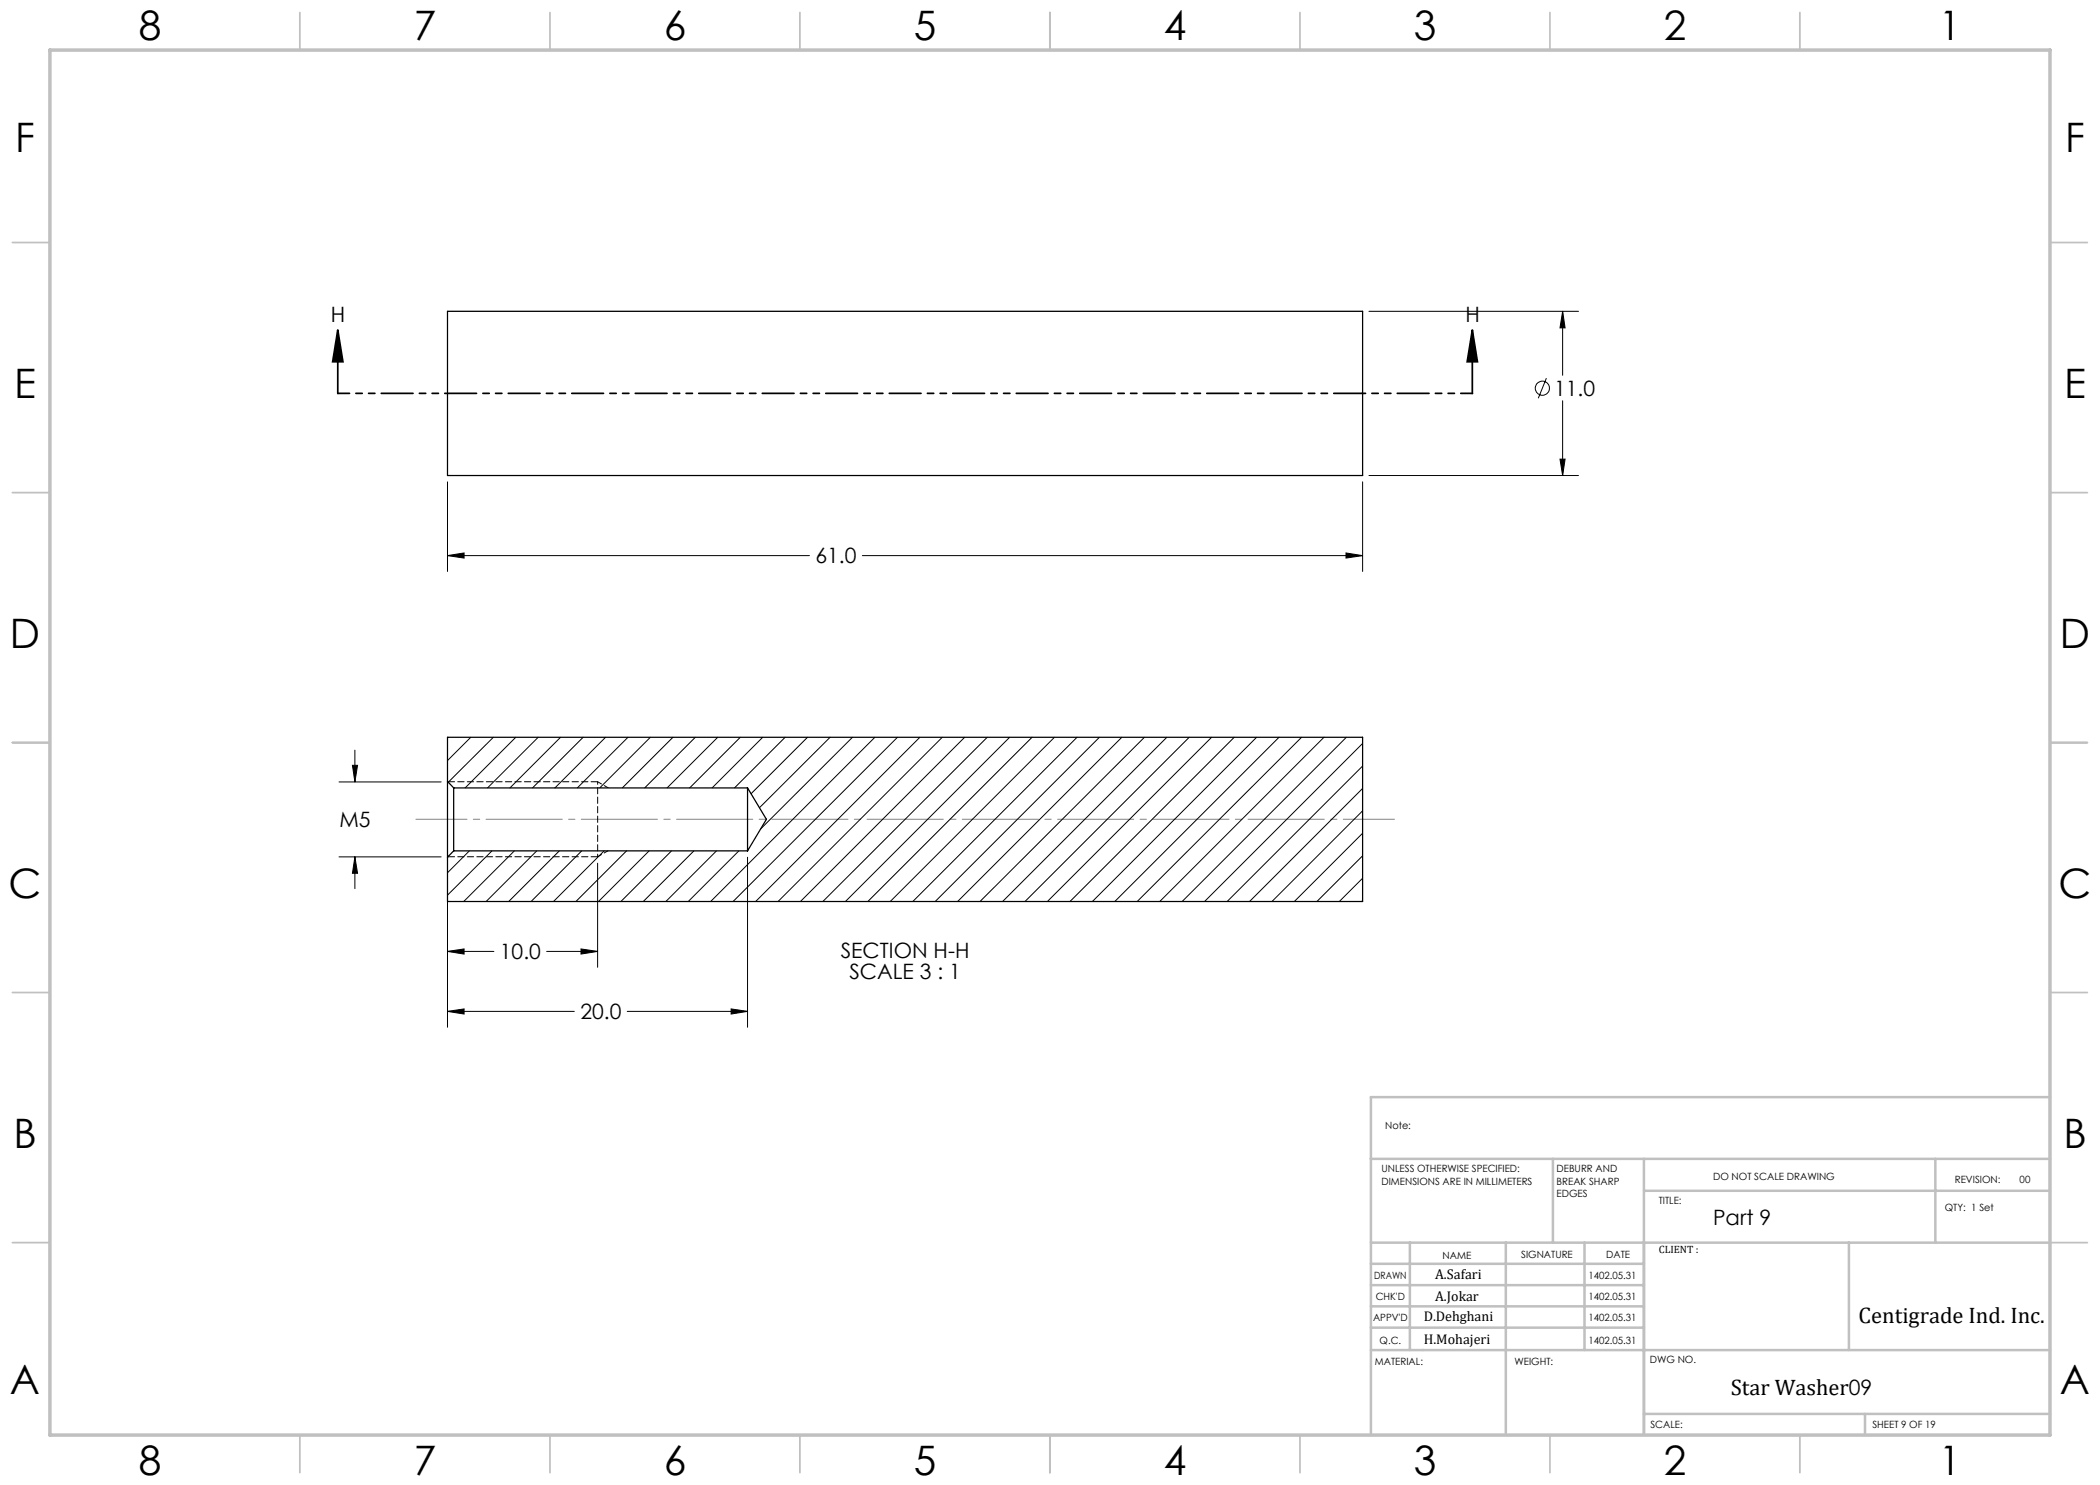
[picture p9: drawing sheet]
<svg xmlns="http://www.w3.org/2000/svg" width="420mm" height="297mm" viewBox="0 0 420 297" stroke-linecap="round" stroke-linejoin="round" font-family="sans-serif">
<g fill="none" stroke="#000" stroke-width=".2">
<path d="M273.8 62.3h41.9M309.3 75.6l-1.6 4.1M312.5 62.3l.5 3.3h-1zM312.5 62.3v12.8M89.5 96.4v17.9M272.5 96.4v17.9M273.8 95.1h41.9M312 91.8h1l-.5 3.3zM312.5 80.1v15M89.5 111.1l3.3-.5v1zM89.5 111.1h72.4M172.5 111.1h100"/>
<path d="M269.2 110.6l3.3 .5-3.3 .5zM67.8 156.4h20.4M70.5 153.1h1l-.5 3.3zM71 150v6.4M89.7 147.5l-.2 .1M94.2 147.5l-4.7 4.6M98.7 147.5l-9.1 9M103.2 147.5l-10.2 10.1M107.6 147.5l-10.1 10.1M112.1 147.5l-10.1 10.1M116.6 147.5l-10.1 10.1M121.1 147.5l-10.1 10.1"/>
<path d="M125.6 147.5l-10.1 10.1M130.1 147.5l-10.2 10.1M134.6 147.5l-10.1 10.1M139.1 147.5l-10.2 10.1M143.5 147.5l-10.1 10.1M148.1 147.5l-10.2 10.1M152.5 147.5l-10.1 10.1M157 147.5l-10.1 10.1M161.5 147.5l-11.3 11.2M166 147.5l-14.1 14M170.5 147.5l-18.4 18.3M175 147.5l-32.9 32.8"/>
<path d="M179.5 147.5l-32.9 32.8M184 147.5l-32.9 32.8M188.5 147.5l-32.9 32.8M192.9 147.5l-32.8 32.8M197.4 147.5l-32.8 32.8M201.9 147.5l-32.8 32.8M206.4 147.5l-32.8 32.8M210.9 147.5l-32.9 32.8M215.4 147.5l-32.8 32.8M219.9 147.5l-32.9 32.8M224.4 147.5l-32.9 32.8M228.9 147.5l-32.9 32.8"/>
<path d="M233.4 147.5l-32.9 32.8M237.8 147.5l-32.8 32.8M242.3 147.5l-32.8 32.8M246.8 147.5l-32.8 32.8M251.3 147.5l-32.8 32.8M255.8 147.5l-32.8 32.8M260.3 147.5l-32.9 32.8M264.8 147.5l-32.8 32.8M269.3 147.5l-32.9 32.8M272.5 148.7l-31.6 31.6M272.5 153.2l-27.1 27.1M272.5 157.7l-22.6 22.6"/>
<path d="M67.8 171.4h20.4M71 171.4l.5 3.3h-1zM71 171.4v6.3M89.5 172.7v32.8M93.9 170.2l-4.4 4.4M98.4 170.2l-8.9 8.8M102.9 170.2l-10.2 10.1M107.4 170.2l-10.2 10.1M111.9 170.2l-10.2 10.1M116.3 170.2l-10.1 10.1M119.5 172.6v20.9M120.8 170.2l-10.1 10.1"/>
<path d="M125.3 170.2l-10.1 10.1M129.8 170.2l-10.1 10.1M134.3 170.2l-10.1 10.1M138.8 170.2l-10.1 10.1M143.3 170.2l-10.1 10.1M147.8 170.2l-10.1 10.1M149.5 171.4v34.1M272.5 162.2l-18.1 18.1M272.5 166.6l-13.6 13.7M272.5 171.2l-9.1 9.1M272.5 175.6l-4.6 4.7M89.5 190.3l3.3-.5v1z"/>
<path d="M89.5 190.3h9.3M109.3 190.3h10.2M116.2 189.8l3.3 .5-3.3 .5zM272.5 180.1l-.2 .2M89.5 202.3l3.3-.5v1zM89.5 202.3h25.4M125.4 202.3h24.1M146.2 201.8l3.3 .5-3.3 .5z"/>
<circle cx="308.5" cy="77.7" r="1.41"/>
</g>
<path d="M67.6 66l1 6.4h-2.1zM67.6 66v12.7M294.5 66l1 6.4h-2.1zM294.5 66v12.7" fill="none" stroke="#000" stroke-width=".35"/>
<path d="M294.5 78.7h-226.9" fill="none" stroke="#000" stroke-width=".35" stroke-dasharray="6.3 1.3 1.3 1.3 1.3 1.3" stroke-dashoffset="4"/>
<path d="M83.2 163.9h195.7" fill="none" stroke="#808080" stroke-width=".2" stroke-dasharray="15.2 1.3 1.3 1.3" stroke-dashoffset="5"/>
<g fill="none" stroke="#c0c0c0" stroke-width=".35">
<path d="M60 2.5v7.5M110 2.5v7.5M160 2.5v7.5M210 2.5v7.5M260 2.5v7.5M310 2.5v7.5M360 2.5v7.5M2.5 48.5h7.5M410 48.5h7.5M2.5 98.5h7.5M410 98.5h7.5M2.5 148.5h7.5"/>
<path d="M410 148.5h7.5M2.5 198.5h7.5M410 198.5h7.5M2.5 248.5h7.5M410 248.5h7.5M60 287v7.5M110 287v7.5M160 287v7.5M210 287v7.5M260 287v7.5M310 287v7.5M360 287v7.5"/>
</g>
<g fill="none" stroke="#c0c0c0" stroke-width=".5">
<path d="M410 219.4h-135.8v67.4M274.2 231.8h135.8M310.6 231.8v16.7M328.8 231.8v55.2M328.8 238.2h81.2M387.1 231.8v16.7M274.2 248.5h135.8M274.2 257h54.6M274.2 252.8h54.6M282 248.5v21.5M301.2 248.5v38.3M316.9 248.5v21.5"/>
<path d="M369.8 248.5v21.5M274.2 265.5h54.6M274.2 261.3h54.6M274.2 270h135.8M328.8 282.8h81.2M373 282.8v4.2"/>
</g>
<path d="M10 10h400v277h-400z" fill="none" stroke="#c0c0c0" stroke-width=".7"/>
<path d="M119.5 171.4v-15" fill="none" stroke="#000" stroke-width=".2" stroke-dasharray="1.3 .6" stroke-dashoffset=".8"/>
<path d="M89.6 156.4h29.9M89.6 171.4h29.9" fill="none" stroke="#000" stroke-width=".2" stroke-dasharray="1.3 .6"/>
<path d="M119.5 156.4l2.1 1.2M119.5 171.4l2.1-1.2" fill="none" stroke="#000" stroke-width=".2" stroke-dasharray="1.3 .6" stroke-dashoffset=".4"/>
<g fill="#000">
<path d="M294.5 66l1 6.4h-2.1zM67.6 66l1 6.4h-2.1z"/>
<path d="M89.5 111.1l3.3-.5v1zM269.2 110.6l3.3 .5-3.3 .5zM312.5 62.3l.5 3.3h-1zM312 91.8h1l-.5 3.3zM89.5 202.3l3.3-.5v1zM146.2 201.8l3.3 .5-3.3 .5zM89.5 190.3l3.3-.5v1zM116.2 189.8l3.3 .5-3.3 .5zM71 171.4l.5 3.3h-1zM70.5 153.1h1l-.5 3.3z"/>
</g>
<path d="M89.5 62.3h183v32.8h-183zM89.5 156.3v15.1M89.5 156.3v-8.8h183v32.8h-183v-8.9M89.5 156.3l1.2 1.3M90.7 157.6v12.6M90.7 157.6h58.8M149.5 157.6v12.6M149.5 157.6l3.8 6.3-3.8 6.3M90.7 170.2l-1.2 1.2M90.7 170.2h58.8" fill="none" stroke="#000" stroke-width=".25"/>
<g font-size="8.1">
<text x="27.8" y="8">8</text>
<text x="82.8" y="8">7</text>
<text x="132.8" y="8">6</text>
<text x="182.8" y="8">5</text>
<text x="232.8" y="8">4</text>
<text x="282.8" y="8">3</text>
<text x="332.8" y="8">2</text>
<text x="387.8" y="8">1</text>
<text x="3" y="30.4">F</text>
<text x="413" y="30.4">F</text>
<text x="2.8" y="79.6">E</text>
<text x="412.8" y="79.6">E</text>
<text x="2" y="129.6">D</text>
<text x="412" y="129.6">D</text>
<text x="1.7" y="179.6">C</text>
<text x="411.7" y="179.6">C</text>
<text x="2.7" y="229.6">B</text>
<text x="412.7" y="229.6">B</text>
<text x="2" y="278.9">A</text>
<text x="412" y="278.9">A</text>
<text x="27.8" y="295">8</text>
<text x="82.8" y="295">7</text>
<text x="132.8" y="295">6</text>
<text x="182.8" y="295">5</text>
<text x="232.8" y="295">4</text>
<text x="282.8" y="295">3</text>
<text x="332.8" y="295">2</text>
<text x="387.8" y="295">1</text>
</g>
<g font-size="4.5">
<text x="371.7" y="264.6">Centigrade Ind. Inc.</text>
<text x="346.2" y="279">Star Washer09</text>
</g>
<g font-size="4.2">
<text x="66.2" y="64.3">H</text>
<text x="293.1" y="64.3">H</text>
<text x="310.8" y="79.2">11.0</text>
<text x="163.1" y="112.7">61.0</text>
<text x="67.9" y="165.3">M5</text>
<text x="100" y="191.9">10.0</text>
<text x="168.2" y="191.6">SECTION H-H</text>
<text x="169.9" y="195.7">SCALE 3 : 1</text>
<text x="116.1" y="203.9">20.0</text>
<text x="342.6" y="245.1">Part 9</text>
</g>
<g font-size="2.8">
<text x="287" y="255.9">A.Safari</text>
<text x="287" y="260.1">A.Jokar</text>
<text x="284.7" y="264.2">D.Dehghani</text>
<text x="284.7" y="268.7">H.Mohajeri</text>
</g>
<text font-size="2.1" x="331.8" y="250.7">CLIENT :</text>
<g font-size="2">
<text x="277" y="225.8">Note:</text>
<text x="276.3" y="234.5">UNLESS OTHERWISE SPECIFIED:</text>
<text x="276.3" y="237">DIMENSIONS ARE IN MILLIMETERS</text>
<text x="311.3" y="234.5">DEBURR AND</text>
<text x="311.3" y="237">BREAK SHARP</text>
<text x="311.3" y="239.5">EDGES</text>
<text x="342.6" y="236">DO NOT SCALE DRAWING</text>
<text x="391" y="236.6">REVISION:</text>
<text x="403.9" y="236.6">00</text>
<text x="331.8" y="240.8">TITLE:</text>
<text x="389" y="242.2">QTY: 1 Set</text>
<text x="288.5" y="251.7">NAME</text>
<text x="304.2" y="251.7">SIGNATURE</text>
<text x="321.2" y="251.7">DATE</text>
<text x="274.8" y="255.9">DRAWN</text>
<text x="317.7" y="255.9">1402.05.31</text>
<text x="275.1" y="260.1">CHK'D</text>
<text x="317.7" y="260.1">1402.05.31</text>
<text x="274.6" y="264.2">APPV'D</text>
<text x="275.9" y="268.7">Q.C.</text>
<text x="317.7" y="264.2">1402.05.31</text>
<text x="317.7" y="268.7">1402.05.31</text>
<text x="275" y="273">MATERIAL:</text>
<text x="302.9" y="273">WEIGHT:</text>
<text x="330" y="272.5">DWG NO.</text>
<text x="330.1" y="285.6">SCALE:</text>
<text x="374.5" y="285.6">SHEET 9 OF 19</text>
</g>
</svg>
